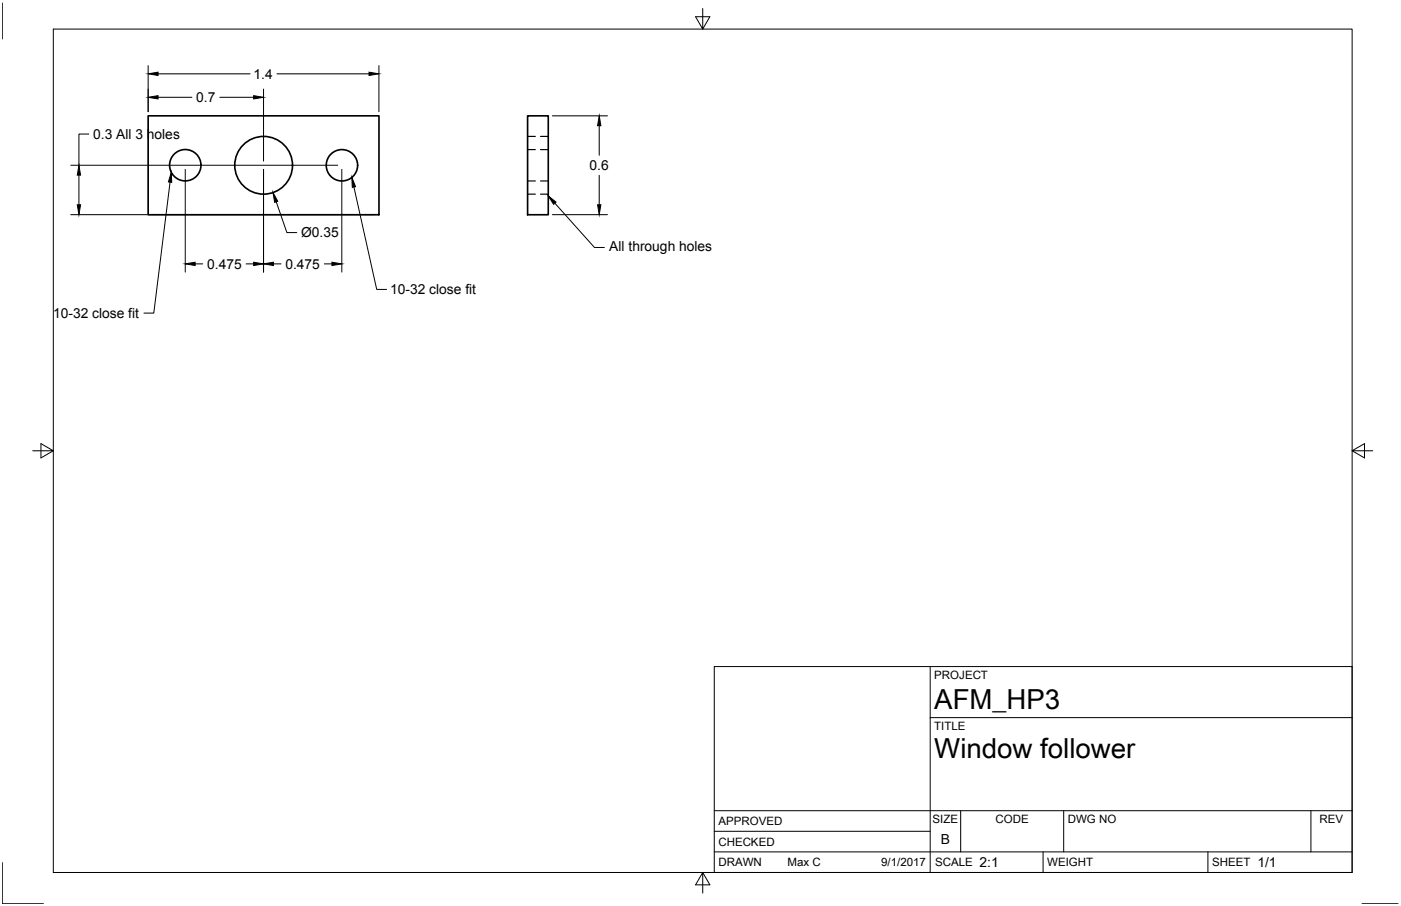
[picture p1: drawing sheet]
<svg xmlns="http://www.w3.org/2000/svg" width="432mm" height="279mm" viewBox="0 0 432 279" stroke-linecap="round" stroke-linejoin="round" font-family="sans-serif">
<!-- layer: Visible -->
<g fill="none" stroke="#000" stroke-width=".51">
<path d="M45.7 35.7h71.1v30.5h-71.1zM162.6 35.7h6.4v30.5h-6.4z"/>
<circle cx="57.1" cy="51" r="4.8"/>
<circle cx="81.3" cy="51" r="8.9"/>
<circle cx="105.4" cy="51" r="4.8"/>
</g>
<!-- layer: Hidden -->
<path d="M162.6 59.9h2.4M162.6 42.1h2.4M162.6 55.8h2.4M162.6 46.1h2.4M166.6 59.9h2.4M166.6 42.1h2.4M166.6 55.8h2.4M166.6 46.1h2.4" fill="none" stroke="#000" stroke-width=".36"/>
<!-- layer: Border -->
<path d="M.7 .9v11.1M16.4 9h400.3v260.1h-400.3zM216.6 2.6v6.4l-2.2-3.8h4.4l-2.2 3.8M10.1 139h6.3l-3.8-2.2v4.4l3.8-2.2M416.7 139l3.8 2.2v-4.4l-3.8 2.2h6.4M.7 266v12.7h12.7M216.6 269.1l2.2 3.8h-4.4l2.2-3.8v6.3M419.8 278.7h11.1" fill="none" stroke="#000" stroke-width=".31"/>
<!-- layer: Titleblock -->
<path d="M220.1 205.6h196.6v63.5h-196.6zM286.7 205.6v63.5M286.7 221.3h130M220.1 256.4h66.6M220.1 250h196.6M296.1 250v12.7M327.8 250v12.7M404 250v12.7M220.1 262.7h196.6M321.5 262.7v6.4M372.3 262.7v6.4" fill="none" stroke="#000" stroke-width=".31"/>
<!-- layer: Dimensions -->
<g fill="none" stroke="#000" stroke-width=".31">
<path d="M45.7 20.2v14.3M48.7 22.8h28.4M48.7 30h10.4M67.7 30h10.5M81.2 27.5v22.2M85.4 22.8h28.3M116.8 20.2v14.3M170.2 35.7h17M184.7 38.8v9.1M21.8 51h82.3M24.3 54v9.2M27.4 41.3h-3.1v9.7"/>
<path d="M57.1 52.2v31.7M81.2 52.2v31.7M105.4 52.2v31.7M184.7 54.1v9.1M21.8 66.2h93.7M85.1 62.2l3.3 9.5h3.1M170.2 66.2h17M60.1 81.4h2.4M75.8 81.4h2.4M84.3 81.4h2.3M100 81.4h2.3"/>
</g>
<g fill="#000" stroke="#000" stroke-width=".31">
<path d="M45.7 22.8l3-.5v1zM45.7 30l3-.5v1zM78.2 29.5l3 .5-3 .5zM113.7 22.3l3.1 .5-3.1 .5zM184.7 35.7l.5 3.1h-1zM24.3 51l.5 3h-1zM23.8 63.2h1l-.5 3zM84.1 59.4l1.5 2.7-.9 .3zM184.2 63.2h1l-.5 3zM57.1 81.4l3-.5v1zM78.2 80.9l3 .5-3 .5zM81.2 81.4l3.1-.5v1z"/>
<path d="M102.3 80.9l3.1 .5-3.1 .5z"/>
</g>
<!-- layer: Annotations -->
<path d="M52.8 53.1l.1 3.1-1-.1zM108.4 54.7l1.2 2.9-1 .2zM169 60.4l2.4 1.9-.8 .7z" fill="#000" stroke="#000" stroke-width=".31"/>
<path d="M52.4 56.2l-5 40.4h-3M109.1 57.7l7 31.6h3.1M171 62.7l12.2 13.6h3.1" fill="none" stroke="#000" stroke-width=".31"/>
<g font-size="8.5">
<text x="288" y="218.8">AFM_HP3</text>
<text x="288" y="233.8">Window follower</text>
</g>
<g font-size="4.3">
<text x="78.1" y="24.3">1.4</text>
<text x="60.5" y="31.5">0.7</text>
<text x="28.7" y="42.8">0.3 All 3 holes</text>
<text x="181.7" y="52.5">0.6</text>
<text x="92.8" y="73.2">Ø0.35</text>
<text x="187.8" y="77.4">All through holes</text>
<text x="63.8" y="82.9">0.475</text>
<text x="88" y="82.9">0.475</text>
<text x="120.2" y="90.8">10-32 close fit</text>
<text x="16.3" y="98.1">10-32 close fit</text>
<text x="290" y="260.3">B</text>
<text x="301.9" y="267.4">2:1</text>
<text x="387.5" y="267.4">1/1</text>
</g>
<g font-size="3.5">
<text x="288" y="209.4">PROJECT</text>
<text x="288" y="225.1">TITLE</text>
<text x="221.4" y="254.5">APPROVED</text>
<text x="287.5" y="253.8">SIZE</text>
<text x="306.8" y="253.8">CODE</text>
<text x="329.1" y="253.8">DWG NO</text>
<text x="406.7" y="253.8">REV</text>
<text x="221.4" y="260.8">CHECKED</text>
<text x="221.4" y="267.2">DRAWN</text>
<text x="242.7" y="267.2">Max C</text>
<text x="271.6" y="267.2">9/1/2017</text>
<text x="288.2" y="267.2">SCALE</text>
<text x="322.8" y="267.2">WEIGHT</text>
<text x="373.6" y="267.2">SHEET</text>
</g>
</svg>
